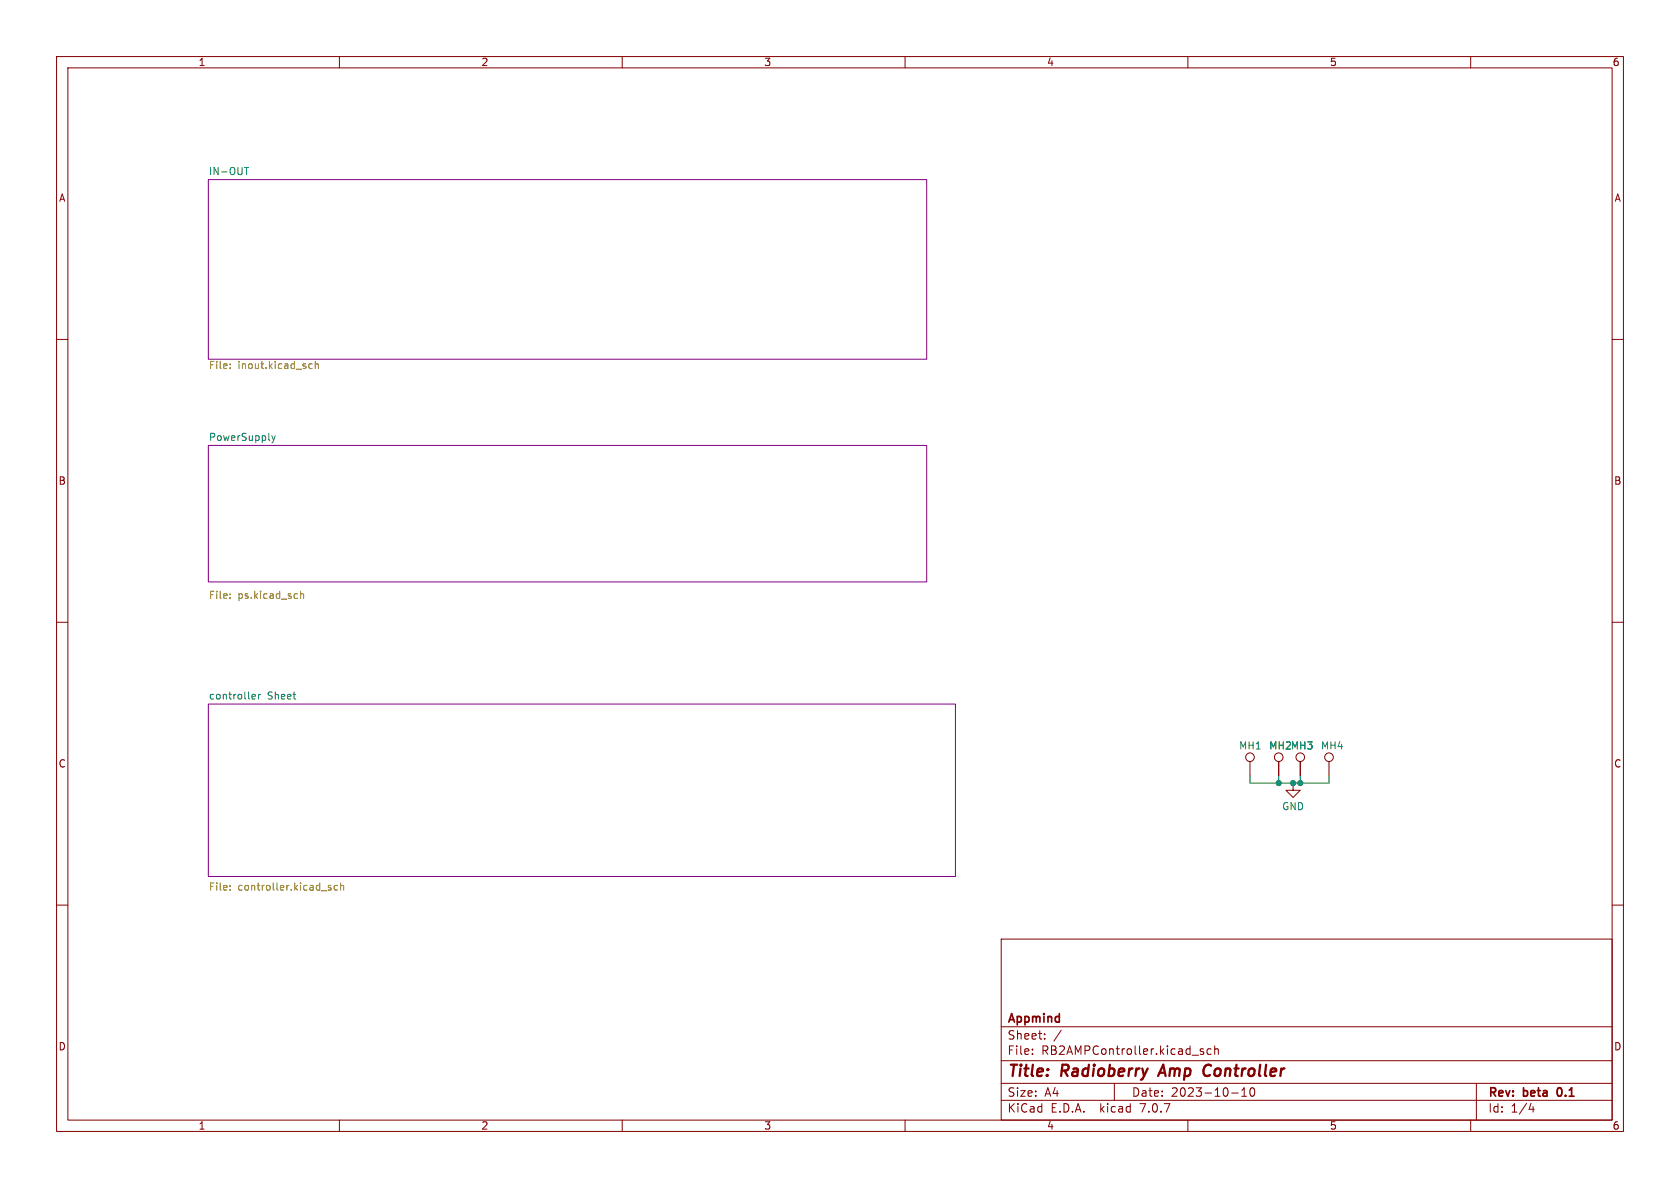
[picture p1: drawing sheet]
<svg xmlns="http://www.w3.org/2000/svg" width="297mm" height="210mm" viewBox="0 0 297 210" stroke-linecap="round" stroke-linejoin="round" font-family="sans-serif">
<g fill="none" stroke="#840000" stroke-width=".18">
<path d="M10 10h277v190h-277zM12 12h273v186h-273zM60 10v2M110 10v2M160 10v2M210 10v2M260 10v2M10 60h2M285 60h2M10 110h2M285 110h2M221 134.6v2.6"/>
<path d="M226.1 134.6v2.6M228.6 138.4v1.3h1.3l-1.3 1.3-1.3-1.3h1.3M229.9 134.6v2.6M234.9 134.6v2.6M10 160h2M285 160h2M177 166h108v32h-108zM60 198v2M110 198v2M160 198v2M177 194.5h108M177 191.5h108"/>
<path d="M177 187.5h108M177 181.5h108M182.5 186.3v.1M182.5 185.5v.1M184.7 183.6v.1M184.7 182.8v.1M187.6 182.1l-1.3 2M197 191.5v3M210 198v2M212.2 185.7l.6 .4-.2 .3-.4-.1M212.7 185.5l-.3-.1-.2 .2M214.1 185.5l-.4-.1-.3 .3v.4l.1 .2h.6"/>
<path d="M214.7 185.5l.3-.1 .3 .1 .1 .9M214.7 184.9v1.5M217.7 193.2h1.2M219.5 193.8h.9M219.5 192.7l.5-.4v1.5M221.2 192.4l.1-.1a.81 .81 0 0 1 .6 .6 .81 .81 0 0 1-.3 .8l-.1 .1a.81 .81 0 0 1-.6-.6 .81 .81 0 0 1 .3-.8zM260 198v2M261 191.5v6.5M270.7 195l-.4 1.1h.9M271 195.6v1"/>
<circle cx="221" cy="133.9" r=".76"/>
<circle cx="226.1" cy="133.9" r=".76"/>
<circle cx="229.9" cy="133.9" r=".76"/>
<circle cx="234.9" cy="133.9" r=".76"/>
</g>
<path d="M275.3 192.6v.9" fill="none" stroke="#840000" stroke-width=".3"/>
<path d="M205.6 188.2l-.9 2M213 190.1l.3 .1 .5-.1M213.7 188.2l-.4 .1-.3 .2" fill="none" stroke="#840000" stroke-width=".4"/>
<g fill="#fff" stroke="#fff" stroke-width=".18">
<path d="M36.8 31.8h127v31.7h-127z"/>
<path d="M36.8 124.5h132.1v30.4h-132.1z"/>
<path d="M36.8 78.7h127v24.2h-127z"/>
</g>
<path d="M36.8 31.8h127v31.7h-127zM36.8 78.7h127v24.2h-127zM36.8 124.5h132.1v30.4h-132.1z" fill="none" stroke="#840084" stroke-width=".18"/>
<path d="M43.2 29.6h.7M43.6 29.6v1.3M48.1 77l.3 .9M48.4 77.9l-.3 .4M48.7 77l-.3 .9M44.6 123.5h.5M44.6 122.8l.4-.1 .2 .3-.6 .2M45.7 122.7v.9M46.1 122.7l-.4 .3" fill="none" stroke="#008484" stroke-width=".18"/>
<g fill="none" stroke="#848400" stroke-width=".18">
<path d="M40.7 65v.2M40.7 64.4v.1M54.7 65.1h.5M54.7 64.4h.5M55.7 64.4l.2-.1 .3 .1 .1 .8M55.7 63.9v1.3M40.7 105v.1M40.7 105.7v.1M53.1 104.5v1.3M53.1 105.1l.2-.2 .3 .1 .1 .8M40.7 156.6v.1M40.7 157.2v.2"/>
<path d="M58.1 156.9l.5 .2-.1 .2-.3 .1M58.1 156.6h.4M59.7 156.6l-.4-.1-.2 .3 .1 .5h.5M60.2 156.6l.2-.1 .3 .1 .1 .8M60.2 156.1v1.3"/>
</g>
<path d="M221 137.2v1.2h13.9v-1.2M226.1 137.2v1.2M229.9 137.2v1.2" fill="none" stroke="#008400" stroke-width=".18"/>
<g fill="#008400" stroke="#008400" stroke-width=".18">
<circle cx="229.9" cy="138.4" r=".46"/>
<circle cx="226.1" cy="138.4" r=".46"/>
<circle cx="228.6" cy="138.4" r=".46"/>
</g>
<g font-size="2.8" fill="#840000">
<text x="178" y="190.9">Title:</text>
<text x="187.7" y="190.9">Radioberry</text>
<text x="205.9" y="190.9">Amp</text>
<text x="214.4" y="190.9">Controller</text>
</g>
<g font-size="2.1" fill="#840000">
<text x="178" y="184">Sheet:</text>
<text x="178" y="181.2">Appmind</text>
<text x="178" y="186.7">File:</text>
<text x="184.1" y="186.7">RB2AMPController.kicad_sch</text>
<text x="178" y="196.9">KiCad</text>
<text x="178" y="194.1">Size:</text>
<text x="184.7" y="194.1">A4</text>
<text x="185.7" y="196.9">E.D.A.</text>
<text x="194.6" y="196.9">kicad</text>
<text x="200" y="194.1">Date:</text>
<text x="201.8" y="196.9">7.0.7</text>
<text x="207" y="194.1">2023-10-10</text>
<text x="263" y="194.3">Rev:</text>
<text x="263" y="196.9">Id:</text>
<text x="267.1" y="196.9">1/4</text>
<text x="269.4" y="194.3">beta</text>
<text x="276" y="194.3">0.1</text>
</g>
<g font-size="1.8" fill="#840000">
<text x="35" y="11.9">1</text>
<text x="85" y="11.9">2</text>
<text x="135" y="11.9">3</text>
<text x="185" y="11.9">4</text>
<text x="235" y="11.9">5</text>
<text x="285" y="11.9">6</text>
<text x="10.3" y="35.9">A</text>
<text x="285.3" y="35.9">A</text>
<text x="10.3" y="85.9">B</text>
<text x="285.3" y="85.9">B</text>
<text x="10.3" y="135.9">C</text>
<text x="285.3" y="135.9">C</text>
<text x="10.3" y="185.9">D</text>
<text x="285.3" y="185.9">D</text>
<text x="35" y="199.9">1</text>
<text x="85" y="199.9">2</text>
<text x="135" y="199.9">3</text>
<text x="185" y="199.9">4</text>
<text x="235" y="199.9">5</text>
<text x="285" y="199.9">6</text>
</g>
<g font-size="1.8" fill="#008484">
<text x="36.8" y="31">IN-OUT</text>
<text x="36.8" y="78">PowerSupply</text>
<text x="36.8" y="123.7">controller</text>
<text x="47.3" y="123.7">Sheet</text>
<text x="219" y="132.7">MH1</text>
<text x="224.3" y="132.7">MH2MH3</text>
<text x="233.4" y="132.7">MH4</text>
<text x="226.6" y="143.4">GND</text>
</g>
<g font-size="1.8" fill="#848400">
<text x="36.8" y="65.6">File:</text>
<text x="42.1" y="65.6">inout.kicad_sch</text>
<text x="36.8" y="106.2">File:</text>
<text x="42.1" y="106.2">ps.kicad_sch</text>
<text x="36.8" y="157.8">File:</text>
<text x="42.1" y="157.8">controller.kicad_sch</text>
</g>
</svg>
